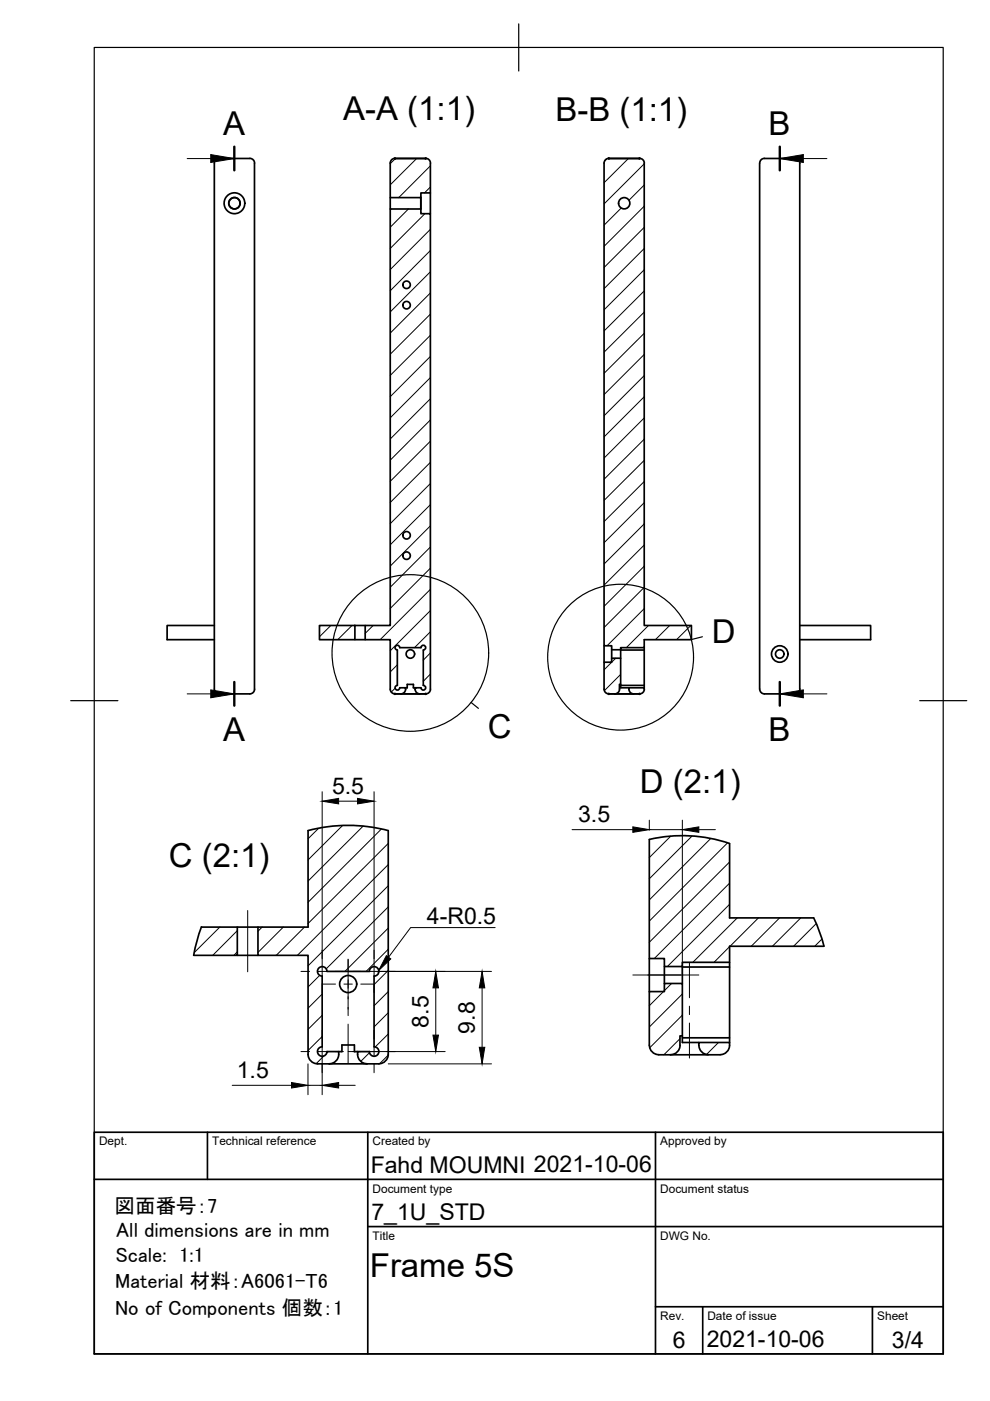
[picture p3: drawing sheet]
<svg xmlns="http://www.w3.org/2000/svg" width="210mm" height="297mm" viewBox="0 0 210 297" stroke-linecap="round" stroke-linejoin="round" font-family="sans-serif">
<!-- layer: Visible -->
<g fill="none" stroke="#000" stroke-width=".36">
<path d="M45.4 34.6v111.5M46.4 33.6h6.6M46.5 33.6a1.01 1.01 0 0 0-1.1 1M53 33.6a1.01 1.01 0 0 1 1 1M54 34.6v111.5M82.7 34.6v7.3h6.5v-1h2v-6.3M83.7 33.6h6.6M83.7 33.6a1.01 1.01 0 0 0-1 1M90.3 33.6a1.01 1.01 0 0 1 1 1M128.1 34.6v102.3h1.6v.9h1.9v-.5h5v-1.7h10v-3h-10v-98M129.1 33.6h6.5M129.1 33.6a1.01 1.01 0 0 0-1 1"/>
<path d="M135.6 33.6a1.01 1.01 0 0 1 1 1M161.1 34.6v111.5M162.1 33.6h6.5M162.1 33.6a1.01 1.01 0 0 0-1 1M168.6 33.6a1.01 1.01 0 0 1 1 1M169.6 34.6v111.5M82.7 41.9v2.4M89.2 41.9v2.4M91.2 40.9v4.4M45.4 132.6h-10v3h10M67.7 132.6h7.5v3h-7.5zM75.2 132.6h2.2"/>
<path d="M75.2 135.6h2.2M84.2 137.8v7.5M84.8 137.3a.5 .5 0 0 0-.5-.5 .5 .5 0 0 0-.5 .5 .5 .5 0 0 0 .5 .5M84.8 137.3h4.4M89.3 137.3a.5 .5 0 0 1 .5-.5 .5 .5 0 0 1 .5 .5 .5 .5 0 0 1-.5 .5l-.1 7.5a.5 .5 0 0 1 .6 .5 .5 .5 0 0 1-.5 .5 .5 .5 0 0 1-.5-.5h-1.3v.3M128.1 136.9v3.5M129.7 137.8v1.8M131.6 137.8v1.8M131.6 137.8h5M136.6 137.3v8.5M169.6 132.6h15v3h-15M54 146.1a1.01 1.01 0 0 1-1 1h-6.5a1.01 1.01 0 0 1-1.1-1"/>
<path d="M82.7 146.1v-10.5h-5.3v-3h5.3v-88.3h6.5v1h2v100.8M84.3 145.3a.5 .5 0 0 0-.5 .5 .5 .5 0 0 0 .4 .5 .5 .5 0 0 0 .6-.5h1.2v.3M86 146.1a1.01 1.01 0 0 1-1 1M86 145.8h.3v-.7h1.4v.7h.3M88 146.1a1.01 1.01 0 0 0 1 1h-4M91.3 146.1a1.01 1.01 0 0 1-1 1h-6.6a1.01 1.01 0 0 1-1-1M128.1 146.1v-5.7h1.6v-.8h1.9v5.5h-.3v1M131.4 146.1a1.01 1.01 0 0 1-1 1h3.9a1.01 1.01 0 0 1-.9-1M131.6 145.1v.7h1.7M131.6 145.3h5M133.3 146.1v-.3h3.3v.3M136.6 146.1a1.01 1.01 0 0 1-1 1h-6.5a1.01 1.01 0 0 1-1-1"/>
<path d="M169.6 146.1a1.01 1.01 0 0 1-1 1h-6.5a1.01 1.01 0 0 1-1-1M65.3 176.1a33.2 33.2 0 0 1 17 0M65.3 176.1v20.5h-22.6M82.3 176.1v47.4a2 2 0 0 1-2 2l-2.5 .1M42.7 196.5l-1 3-.6 3 9.2 .1v-6M54.7 196.6v6h10.6v20.9a2 2 0 0 0 2 2l2.5 .1M172.5 194.6h-17.8v-15.8a30.9 30.9 0 0 0-17-.8v25.2h3.2v1.7h3.8v-.9h10M172.5 194.6a30.9 30.9 0 0 1 2.2 6h-20v20.4M50.3 202.6h4.4M69.3 205.9a1.01 1.01 0 0 0-1-1 1.01 1.01 0 0 0-1 1 1.01 1.01 0 0 0 1 1.1v14.9a1.01 1.01 0 0 0-1 1 1.01 1.01 0 0 0 1 1.1 1.01 1.01 0 0 0 1-1h2.5a2.12 2.12 0 0 1-2 2.5M69.3 206h9M78.3 205.9a1.01 1.01 0 0 1 1-1 1.01 1.01 0 0 1 1 1 1.01 1.01 0 0 1-1 1.1v15a1 1 0 0 1 1 1 1 1 0 0 1-1 1 1 1 0 0 1-1-1.1l-2.5 .1a2.12 2.12 0 0 0 2 2.5"/>
<path d="M137.7 203.2v7M140.9 204.9v3.6M144.7 204.9v3.6M144.7 219.6v1.4h3.5M144.7 205h10M69.8 225.6h8M71.8 223h.7v-1.4h2.6v1.4h.7M137.7 221.6v-11.4h3.2v-1.7h3.8v11.1h-.5a3.5 3.5 0 0 1-.6 3.4l-.9 .5-.5 .1M137.7 221.6a2 2 0 0 0 2 2h2.5M142.2 223.6h10.5M144.7 220h10M148.2 221.6v-.6h6.5a2.12 2.12 0 0 1-2 2.6"/>
<path d="M148.2 221.6a2 2 0 0 0 2 2"/>
<circle cx="49.7" cy="43.1" r="2.2"/>
<circle cx="49.7" cy="43.1" r="1.22"/>
<circle cx="49.7" cy="43.1" r="1.2"/>
<circle cx="132.3" cy="43.1" r="1.2"/>
<circle cx="86.2" cy="60.4" r=".79"/>
<circle cx="86.2" cy="64.7" r=".79"/>
<circle cx="86.2" cy="113.5" r=".79"/>
<circle cx="86.2" cy="117.8" r=".79"/>
<circle cx="87" cy="138.7" r=".9"/>
<circle cx="165.3" cy="138.7" r="1.75"/>
<circle cx="165.3" cy="138.7" r=".9"/>
<circle cx="73.8" cy="208.6" r="1.81"/>
</g>
<g fill="#000" stroke="#000" stroke-width=".21">
<circle cx="83.7" cy="33.6" r=".17"/>
<circle cx="90.3" cy="33.6" r=".17"/>
<circle cx="129.1" cy="33.6" r=".17"/>
<circle cx="135.6" cy="33.6" r=".17"/>
<circle cx="83.7" cy="147.1" r=".17"/>
<circle cx="90.3" cy="147.1" r=".17"/>
<circle cx="129.1" cy="147.1" r=".17"/>
<circle cx="135.6" cy="147.1" r=".17"/>
</g>
<!-- layer: Border -->
<path d="M20 10.1h180v276.9h-180zM110 5.1v10M15 148.6h10M195 148.6h10" fill="none" stroke="#000" stroke-width=".25"/>
<!-- layer: TitleBlock -->
<path d="M20 240.1h180v46.9h-180zM20 250h180M44 240.1v9.9M78 240.1v46.9M139 240.1v46.9M78 260.1h122M139 277.1h61M149 277.1v9.9M185 277.1v9.9" fill="none" stroke="#000" stroke-width=".36"/>
<!-- layer: Hatching -->
<g fill="none" stroke="#000" stroke-width=".21">
<path d="M83.8 33.6l-1.1 1.1M88.3 33.6l-5.6 5.6M91.2 35.2l-6.7 6.7M91.2 39.7l-1.2 1.2M128.6 33.7l-.4 .4M133.2 33.6l-5.1 5.1M136.6 34.7l-8.5 8.5M136.6 39.2l-3.3 3.3M86.6 44.3l-3.9 3.9M89.2 41.7l-.2 .2M90.1 45.3l-7.4 7.4M91.2 48.6l-8.5 8.6"/>
<path d="M91.2 53.1l-8.5 8.5M91.2 57.6l-8.5 8.5M131.7 44.1l-3.6 3.6M136.6 48.2l-8.5 8.5M136.6 52.7l-8.5 8.5M136.6 57.2l-8.5 8.5M136.6 43.7l-8.5 8.5M91.2 62.1l-8.5 8.5M91.2 66.6l-8.5 8.5M91.2 71.1l-8.5 8.5M91.2 75.6l-8.5 8.5M136.6 61.7l-8.5 8.5"/>
<path d="M136.6 66.2l-8.5 8.5M136.6 70.7l-8.5 8.4M136.6 75.1l-8.5 8.6M136.6 79.6l-8.5 8.5M91.2 80.1l-8.5 8.5M91.2 84.6l-8.5 8.5M91.2 89.1l-8.5 8.5M91.2 93.6l-8.5 8.5M91.2 98.1l-8.5 8.4M136.6 84.1l-8.5 8.5M136.6 88.6l-8.5 8.5M136.6 93.1l-8.5 8.5"/>
<path d="M136.6 97.6l-8.5 8.5M91.2 102.5l-8.5 8.5M91.2 107l-8.5 8.5M91.2 111.5l-8.5 8.5M91.2 116l-8.5 8.5M136.6 102.1l-8.5 8.5M136.6 106.6l-8.5 8.5M136.6 111.1l-8.5 8.5M136.6 115.6l-8.5 8.5M70.1 132.6l-2.4 2.4M74.6 132.6l-3 3M79.1 132.6l-1.7 1.7"/>
<path d="M91.2 120.5l-8.5 8.5M91.2 125l-10.6 10.6M91.2 129.5l-8.5 8.5M91.2 134l-3.3 3.3M91.2 138.5l-1.5 1.5M130.5 139.6l-2.4 2.4M136.6 120l-8.5 8.6M136.6 124.5l-8.5 8.5M136.6 129l-7.9 7.9M137.5 132.6l-4.7 4.7M142 132.6l-3 3M146.5 132.6l-3 3"/>
<path d="M83.8 145.9l-.8 .8M84.2 141l-1.5 1.5M88.4 145.8l-.4 .4M91.2 142.9l-1.5 1.5M131.6 143l-3.5 3.4M67.5 175.6l-2.2 2.2M72.6 175.1l-7.3 7.2M77 175.2l-11.7 11.6M80.9 175.8l-15.6 15.5M82.3 178.8l-17 17M142.2 177.3l-4.5 4.5M146.7 177.3l-9 9"/>
<path d="M150.7 177.8l-13 13M154.2 178.7l-16.5 16.6M46.6 196.6l-5.4 5.4M50.3 197.3l-5.2 5.3M55.6 196.6l-.9 .8M60.1 196.6l-5.4 5.3M64.6 196.6l-6 6M82.3 187.8l-17 17M82.3 192.3l-13.1 13.1M82.3 183.3l-19.2 19.3M82.3 196.8l-9.2 9.2M154.7 182.8l-17 17"/>
<path d="M154.7 187.3l-16 15.9M154.7 191.8l-13.2 13.1M156.3 194.6l-9.4 9.4M160.8 194.6l-6 6M165.3 194.6l-6 6M169.8 194.6l-6 6M173 195.8l-4.7 4.8M174.2 199.1l-1.5 1.5M50.3 201.8l-.7 .8M67.8 206.8l-2.5 2.5M68.3 210.8l-3 3M68.3 215.3l-3 3"/>
<path d="M68.3 219.8l-3 2.9M82.3 201.3l-4.7 4.7M82.3 205.7l-3 3.1M82.3 210.2l-3 3M82.3 214.7l-3 3M82.3 219.2l-2.8 2.8M140.7 210.2l-3 3M142.4 208.5l-1.5 1.5M144.7 210.7l-7 7M144.7 215.2l-6.9 7M154.7 200.7l-3.3 3.3M68.7 223.9l-1.7 1.6"/>
<path d="M69.6 223l-.4 .3M78.3 223.2l-1.8 1.9M82.3 223.7l-1.8 1.8M144.2 220.2l-3.4 3.4M152.3 221l-2.5 2.6"/>
</g>
<!-- layer: Annotations -->
<path d="M49.7 31.1v5M165.3 31.1v5M49.7 144.6v5M165.3 144.6v5" fill="none" stroke="#000" stroke-width=".51"/>
<path d="M39.7 33.6h5M170.3 33.6h5M39.7 147.1h5M170.3 147.1h5M105 196.7h-17.9l-4.7 6.3" fill="none" stroke="#000" stroke-width=".21"/>
<path d="M44.7 32.8l5 .8-5 .8zM165.3 33.6l5-.8v1.6zM44.7 146.3l5 .8-5 .8zM165.3 147.1l5-.8v1.6zM81.9 202.6l.9 .7-2.5 2.5z" fill="#000" stroke="#000" stroke-width=".21"/>
<g fill="none" stroke="#000" stroke-width=".25">
<path d="M148.9 135l-2.3 .6M99.9 148.9l1.5 1.3"/>
<circle cx="87" cy="138.4" r="16.6"/>
<circle cx="131.6" cy="139.3" r="15.5"/>
</g>
<!-- layer: Dimensions -->
<g fill="none" stroke="#000" stroke-width=".21">
<path d="M68.3 167.9v37.1M71.8 169.9h4M79.3 167.9v37.1M121.3 175.9h12.9M137.7 173.9v2.1M137.7 175.9h7M144.7 173.9v32.6M148.2 175.9h3.5M80.3 206h23.9M92.4 209.5v10M102.2 209.5v12.5M49.2 230.1h12.6"/>
<path d="M65.3 225.6v6.5M65.3 230.1h3M68.3 224v8.1M71.8 230.1h3.5M73.8 223h20.6M82.3 225.6h21.9"/>
</g>
<path d="M68.3 169.9l3.5-.6v1.1zM75.8 169.3l3.5 .6-3.5 .5zM134.2 175.3l3.5 .6-3.5 .6zM144.7 175.9l3.5-.6v1.2zM92.4 206l.6 3.5h-1.2zM91.8 219.5h1.2l-.6 3.5zM102.2 206l.6 3.5h-1.2zM61.8 229.5l3.5 .6-3.5 .6zM68.3 230.1l3.5-.6v1.2zM101.6 222h1.2l-.6 3.6z" fill="#000" stroke="#000" stroke-width=".21"/>
<!-- layer: Center Lines -->
<g fill="none" stroke="#000" stroke-width=".21">
<path d="M52.5 193v13M63.8 206h1.8M67.4 206h1.8M68.3 201.5v1.8M68.3 205.1v1.7M68.3 208.6v1.8M68.3 218.4v1.9M68.5 208.6h2.6M71 206h1.8M72.9 208.6h1.8M73.8 203.4v11.9M73.8 217.1v8.4"/>
<path d="M74.8 206h1.8M76.5 208.6h2.6M78.4 206h1.8M79.3 201.5v1.8M79.3 205.1v1.7M79.3 208.6v1.8M79.3 218.4v1.9M82 206h1.8M134.2 206.7h14M146.2 204.1v7.4M146.2 213.3v1.8M146.2 216.9v7.4"/>
<path d="M63.8 223h1.8M67.4 223h1.8M68.3 222.1v1.7M68.3 225.6v1.8M71 223h1.8M74.8 223h1.8M78.4 223h1.8M79.3 222.1v1.7M79.3 225.6v1.8M82 223h1.8"/>
</g>
<g font-size="7">
<text x="47.3" y="28.6">A</text>
<text x="72.7" y="25.4">A-A (1:1)</text>
<text x="117.8" y="25.7">B-B (1:1)</text>
<text x="162.9" y="28.6">B</text>
<text x="150.9" y="136.4">D</text>
<text x="47.3" y="157.1">A</text>
<text x="103.4" y="156.4">C</text>
<text x="162.9" y="157.1">B</text>
<text x="135.7" y="168.1">D (2:1)</text>
<text x="35.8" y="183.8">C (2:1)</text>
<text x="78.4" y="270.6">Frame 5S</text>
</g>
<g font-size="4.9">
<text x="70.4" y="168.3">5.5</text>
<text x="122.6" y="174.3">3.5</text>
<text x="90.5" y="196">4-R0.5</text>
<text x="90.8" y="217.9" transform="rotate(-90 90.8 217.9)">8.5</text>
<text x="100.6" y="219.1" transform="rotate(-90 100.6 219.1)">9.8</text>
<text x="50.2" y="228.5">1.5</text>
<text x="78.6" y="248.6">Fahd MOUMNI 2021-10-06</text>
<text x="78.8" y="258.6">7_1U_STD</text>
<text x="142.6" y="285.7">6</text>
<text x="149.8" y="285.6">2021-10-06</text>
<text x="189.1" y="285.8">3/4</text>
</g>
<g font-size="4.4">
<text x="24.3" y="257.1">図面番号：7</text>
<text x="24.7" y="262.3">All dimensions are in mm</text>
<text x="24.5" y="267.5">Scale: 1:1</text>
<text x="24.4" y="273.2">Material 材料：A6061-T6</text>
<text x="24.4" y="278.9">No of Components 個数：1</text>
</g>
<g font-size="2.5">
<text x="21" y="242.9">Dept.</text>
<text x="45" y="242.9">Technical reference</text>
<text x="79" y="242.9">Created by</text>
<text x="140" y="242.9">Approved by</text>
<text x="79" y="252.8">Document type</text>
<text x="140" y="252.8">Document status</text>
<text x="79" y="262.9">Title</text>
<text x="140" y="262.9">DWG No.</text>
<text x="140" y="279.9">Rev.</text>
<text x="150" y="279.9">Date of issue</text>
<text x="186" y="279.9">Sheet</text>
</g>
</svg>
